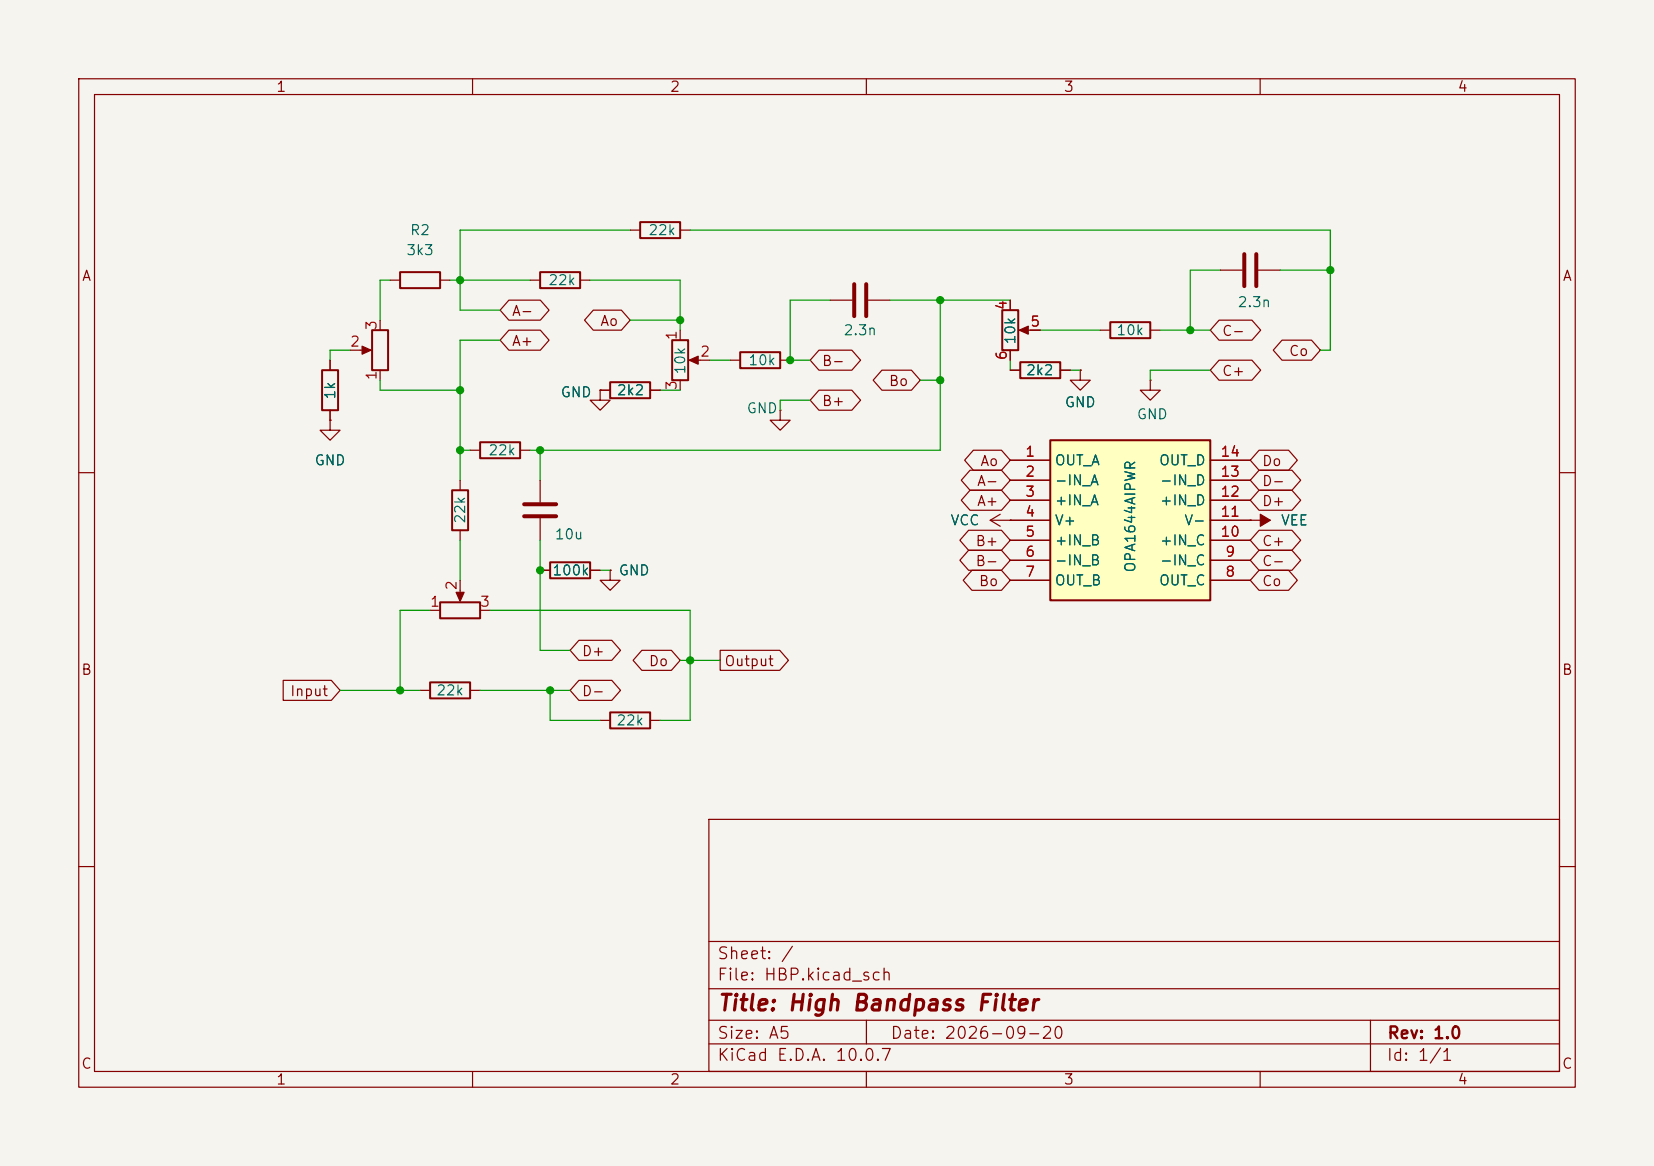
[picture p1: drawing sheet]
<svg xmlns="http://www.w3.org/2000/svg" width="210mm" height="148mm" viewBox="0 0 210 148" stroke-linecap="round" stroke-linejoin="round" font-family="sans-serif">
<path d="M0 0h210v148h-210z" fill="#f5f4ef" stroke="#f5f4ef" stroke-width=".13"/>
<g fill="none" stroke="#840000" stroke-width=".15">
<path d="M10 10h190v128h-190zM12 12h186v124h-186zM60 10v2M110 10v2M160 10v2M67.3 35.6h1.3M73.7 35.6h1.2M41.9 53.3v1.3h1.3l-1.3 1.3-1.3-1.3h1.3M41.9 53.3h.1M41.9 45.7v1.3M41.9 52.1v1.2M59.7 57.2h1.3"/>
<path d="M66 57.2h1.3M86.4 41.9v1.3M86.4 48.3v1.2M87.9 45.7h2.3M92.7 45.7h1.3M99.1 45.7h1.2M10 60h2M54.6 77.5h1.3M58.4 73.7v2.2M61 77.5h1.2M68.6 72.4h1.2M74.9 72.4h1.3"/>
<path d="M77.5 72.4v1.3h1.2l-1.2 1.2-1.3-1.2h1.3M77.5 72.4h.1M125.7 66h2.6M125.7 66l1.3 .8M127 65.3l-1.3 .7M128.3 66h.1M158.7 66h.1M158.7 66h2.6M198 60h2M53.3 87.6h1.3M59.7 87.6h1.3M76.2 91.4h1.3"/>
<path d="M82.5 91.4h1.3M10 110h2M90 104h108v32h-108zM90 119.5h108M198 110h2M60 136v2M90 132.5h108M90 129.5h108M90 125.5h108M110 136v2M110 129.5v3M160 136v2"/>
<path d="M174 129.5v6.5"/>
</g>
<path d="M68.6 34.5h5.1v2.1h-5.1zM40.9 47h2v5.1h-2zM61 56.1h5v2.1h-5zM85.3 43.2h2.1v5.1h-2.1zM94 44.7h5.1v2h-5.1zM55.9 76.5h5.1v2h-5.1zM69.8 71.4h5.1v2h-5.1zM54.6 86.6h5.1v2h-5.1zM77.5 90.4h5v2.1h-5z" fill="none" stroke="#840000" stroke-width=".25"/>
<g fill="#840000" stroke="#840000" stroke-width=".15">
<path d="M57.9 75.2h1l-.5 1.1z"/>
<path d="M87.5 45.7l1.1-.5v1z"/>
<path d="M160 65.3l1.3 .7-1.3 .8z"/>
</g>
<path d="M133.3 55.9h20.4v20.3h-20.4z" fill="#ffffc2"/>
<path d="M50.8 34.5h5.1v2.1h-5.1zM81.3 28.2h5.1v2h-5.1zM127.3 39.4h2v5.1h-2zM47.2 41.9h2.1v5.1h-2.1zM77.5 48.5h5v2h-5zM129.5 46h5.1v2h-5.1zM133.3 55.9h20.4v20.3h-20.4zM141 40.9h5v2h-5zM57.4 62.2h2v5.1h-2z" fill="none" stroke="#840000" stroke-width=".25"/>
<g fill="none" stroke="#840000" stroke-width=".15">
<path d="M49.5 35.6h1.3M55.9 35.6h1.2M64.6 38.1h4l1.1 1.3-1.1 1.2h-4l-1.1-1.2zM75.3 39.4h3.6l1.1 1.2-1.1 1.3h-3.6l-1.1-1.3zM80 29.2h1.3M86.4 29.2h1.2M105.4 38.1h2.8M110.2 38.1h2.8M128.3 38.1v1.3M154.9 34.3h2.8M159.8 34.3h2.8M41.9 53.3h.1"/>
<path d="M41.9 45.7v1.3M41.9 52.1v1.2M44.4 44.5h2.3M48.3 40.6v1.3M48.3 47v1.3M64.6 41.9h4l1.1 1.3-1.1 1.3h-4l-1.1-1.3zM76.2 49.5v1.3h1.3l-1.3 1.3-1.3-1.3h1.3M76.2 49.5h.1M76.2 49.5h1.3M82.5 49.5h1.3M99.1 52.1v1.2h1.2l-1.2 1.3-1.3-1.3h1.3M99.1 52.1h.1"/>
<path d="M104 49.5h4.2l1.1 1.3-1.1 1.3h-4.2l-1.1-1.3zM104 44.4h4.2l1.1 1.3-1.1 1.3h-4.2l-1.1-1.3zM112 47h3.7l1.1 1.3-1.1 1.2h-3.7l-1.1-1.2zM123.2 59.7h4l1.1 1.3-1.1 1.2h-4l-1.1-1.2zM123.6 57.1h3.6l1.1 1.3-1.1 1.3h-3.6l-1.1-1.3zM128.3 58.4h5M128.3 47h1.2M128.3 44.5v1.2M129.8 41.9h2.3M134.6 47h1.3M137.2 47v1.3h1.2l-1.2 1.2-1.3-1.2h1.3M137.2 47h.1"/>
<path d="M139.7 41.9h1.3M146 48.3v1.2h1.3l-1.3 1.3-1.2-1.3h1.2M146 48.3h.1M146 41.9h1.3M153.7 58.4h5M154.8 45.7h4.2l1.1 1.3-1.1 1.3h-4.2l-1.1-1.3zM154.8 40.6h4.2l1.1 1.3-1.1 1.3h-4.2l-1.1-1.3zM159.9 57.1h3.7l1.1 1.3-1.1 1.3h-3.7l-1.2-1.3zM159.9 59.7h4.1l1.1 1.3-1.1 1.2h-4.1l-1.2-1.2zM162.8 43.2h3.7l1.1 1.3-1.1 1.2h-3.7l-1.1-1.2zM58.4 61v1.2M58.4 67.3v1.3"/>
<path d="M68.6 61v2.8M68.6 65.8v2.8M68.6 72.4h1.2M74.9 72.4h1.3M77.5 72.4h.1M123 67.3h4.2l1.1 1.3-1.1 1.3h-4.2l-1.1-1.3zM123 69.8h4.2l1.1 1.3-1.1 1.3h-4.2l-1.1-1.3zM123.2 62.2h4l1.1 1.3-1.1 1.3h-4l-1.1-1.3zM123.4 72.4h3.8l1.1 1.3-1.1 1.2h-3.8l-1.1-1.2zM128.3 66h.1M128.3 61h5M128.3 63.5h5"/>
<path d="M128.3 66h5M128.3 68.6h5M128.3 71.1h5M128.3 73.7h5M153.7 61h5M153.7 63.5h5M153.7 66h5M153.7 68.6h5M153.7 71.1h5M153.7 73.7h5M158.7 66h.1M159.9 72.4h3.7l1.1 1.3-1.1 1.2h-3.7l-1.2-1.2z"/>
<path d="M159.9 69.8h4.1l1.1 1.3-1.1 1.3h-4.1l-1.2-1.3zM159.9 67.3h4.1l1.1 1.3-1.1 1.3h-4.1l-1.2-1.3zM159.9 62.2h4.1l1.1 1.3-1.1 1.3h-4.1l-1.2-1.3zM36 86.4h6.1l1.1 1.2-1.1 1.3h-6.1zM73.5 86.4h4.2l1.1 1.2-1.1 1.3h-4.2l-1.1-1.3zM73.5 81.3h4.2l1.1 1.3-1.1 1.2h-4.2l-1.1-1.2zM81.5 82.5h3.7l1.2 1.3-1.2 1.3h-3.7l-1.1-1.3zM91.4 82.5h7.6l1.1 1.3-1.1 1.3h-7.6z"/>
</g>
<path d="M108.5 36.1v4M110 36.1v4M158 32.3v4M159.5 32.3v4M66.5 65.5h4.1M66.5 64h4.1" fill="none" stroke="#840000" stroke-width=".51"/>
<g fill="#840000" stroke="#840000" stroke-width=".15">
<path d="M129.4 41.9l1.2-.5v1z"/>
<path d="M46 43.9l1.1 .6-1.1 .5z"/>
</g>
<g fill="none" stroke="#009600" stroke-width=".15">
<path d="M49.5 35.6h-1.2v5M57.1 35.6h10.2M74.9 35.6h11.5v6.3M80 29.2h-21.6v10.2h5.1M87.6 29.2h81.3v15.3h-1.3M105.4 38.1h-5.1v7.6h2.6M113 38.1h15.3M119.4 38.1v19.1h-52.1M154.9 34.3h-3.8v7.6M162.6 34.3h6.3M44.4 44.5h-2.5v1.2M48.3 48.3v1.2h10.1"/>
<path d="M58.4 57.2h1.3M63.5 43.2h-5.1v17.8M68.6 57.2v3.8M80 40.6h6.4M83.8 49.5h2.6M90.2 45.7h2.5M102.9 50.8h-3.8v1.3M116.8 48.3h2.6M128.3 45.7v1.3M132.1 41.9h7.6M135.9 47h1.3M147.3 41.9h6.4"/>
<path d="M153.7 47h-7.7v1.3M54.6 77.5h-3.8v10.1M58.4 68.6v5.1M62.2 77.5h25.4v13.9h-3.8M68.6 68.6v14h3.8M76.2 72.4h1.3M43.2 87.6h10.1M61 87.6h11.4M69.8 87.6v3.8h6.4M86.4 83.8h5"/>
</g>
<g fill="#009600" stroke="#009600" stroke-width=".13">
<circle cx="68.6" cy="57.2" r=".46"/>
<circle cx="100.3" cy="45.7" r=".46"/>
<circle cx="119.4" cy="48.3" r=".46"/>
<circle cx="86.4" cy="40.6" r=".46"/>
<circle cx="119.4" cy="38.1" r=".46"/>
<circle cx="69.8" cy="87.6" r=".46"/>
<circle cx="50.8" cy="87.6" r=".46"/>
<circle cx="87.6" cy="83.8" r=".46"/>
<circle cx="68.6" cy="72.4" r=".46"/>
<circle cx="151.1" cy="41.9" r=".46"/>
<circle cx="168.9" cy="34.3" r=".46"/>
<circle cx="58.4" cy="57.2" r=".46"/>
<circle cx="58.4" cy="35.6" r=".46"/>
<circle cx="58.4" cy="49.5" r=".46"/>
</g>
<text font-size="2" fill="#840000" x="91" y="128.8">Title: High Bandpass Filter</text>
<g font-size="1.5" fill="#840000">
<text x="91" y="124.8">File: HBP.kicad_sch</text>
<text x="91" y="122.1">Sheet: /</text>
<text x="91" y="135">KiCad E.D.A. 10.0.7</text>
<text x="91" y="132.2">Size: A5</text>
<text x="113" y="132.2">Date: 2026-09-20</text>
<text x="176" y="135">Id: 1/1</text>
<text x="176.1" y="132.2">Rev: 1.0</text>
</g>
<g font-size="1.3" fill="#840000">
<text x="35" y="12">1</text>
<text x="85" y="12">2</text>
<text x="135" y="12">3</text>
<text x="185" y="12">4</text>
<text x="10.3" y="36">A</text>
<text x="198.3" y="36">A</text>
<text x="64.9" y="40.4">A-</text>
<text x="76.1" y="41.7">Ao</text>
<text x="64.9" y="44.2">A+</text>
<text x="104.3" y="46.8">B-</text>
<text x="155.1" y="43">C-</text>
<text x="163.6" y="45.5">Co</text>
<text x="104.3" y="51.9">B+</text>
<text x="112.8" y="49.3">Bo</text>
<text x="155.1" y="48">C+</text>
<text x="124.4" y="59.5">Ao</text>
<text x="160.2" y="59.5">Do</text>
<text x="124" y="62">A-</text>
<text x="124" y="64.6">A+</text>
<text x="160.2" y="62">D-</text>
<text x="160.2" y="64.6">D+</text>
<text x="123.8" y="69.6">B+</text>
<text x="160.2" y="69.6">C+</text>
<text x="123.8" y="72.2">B-</text>
<text x="124.2" y="74.7">Bo</text>
<text x="160.2" y="74.7">Co</text>
<text x="160.2" y="72.2">C-</text>
<text x="73.8" y="83.6">D+</text>
<text x="10.2" y="86">B</text>
<text x="36.7" y="88.7">Input</text>
<text x="73.8" y="88.7">D-</text>
<text x="82.3" y="84.9">Do</text>
<text x="91.9" y="84.9">Output</text>
<text x="198.2" y="86">B</text>
<text x="10.2" y="136">C</text>
<text x="35" y="138">1</text>
<text x="85" y="138">2</text>
<text x="135" y="138">3</text>
<text x="185" y="138">4</text>
<text x="198.2" y="136">C</text>
</g>
<g font-size="1.3" fill="#006464">
<text x="51.5" y="32.7">3k3</text>
<text x="52" y="30.2">R2</text>
<text x="82.2" y="30.2">22k</text>
<text x="69.5" y="36.5">22k</text>
<text x="157" y="39.3">2.3n</text>
<text x="87.3" y="47.6" transform="rotate(-90 87.3 47.6)">10k</text>
<text x="94.9" y="46.7">10k</text>
<text x="107" y="42.9">2.3n</text>
<text x="129.2" y="43.8" transform="rotate(-90 129.2 43.8)">10k</text>
<text x="130.2" y="48">2k2</text>
<text x="141.7" y="42.9">10k</text>
<text x="42.9" y="50.8" transform="rotate(-90 42.9 50.8)">1k</text>
<text x="71.1" y="50.7">GND</text>
<text x="78.2" y="50.5">2k2</text>
<text x="94.7" y="52.8">GND</text>
<text x="135.1" y="52">GND</text>
<text x="144.2" y="53.5">GND</text>
<text x="39.8" y="59.4">GND</text>
<text x="61.9" y="58.1">22k</text>
<text x="133.8" y="59.4">OUT_A</text>
<text x="147.1" y="59.4">OUT_D</text>
<text x="133.8" y="61.9">-IN_A</text>
<text x="133.8" y="64.5">+IN_A</text>
<text x="147.2" y="64.5">+IN_D</text>
<text x="147.2" y="61.9">-IN_D</text>
<text x="59.4" y="66.6" transform="rotate(-90 59.4 66.6)">22k</text>
<text x="70.3" y="68.8">10u</text>
<text x="120.6" y="67">VCC</text>
<text x="133.8" y="67">V+</text>
<text x="133.8" y="69.5">+IN_B</text>
<text x="147.2" y="69.5">+IN_C</text>
<text x="150.3" y="67">V-</text>
<text x="162.5" y="67">VEE</text>
<text x="70" y="73.4">100k</text>
<text x="78.5" y="73.4">GND</text>
<text x="133.8" y="72.1">-IN_B</text>
<text x="133.8" y="74.6">OUT_B</text>
<text x="144.5" y="72.8" transform="rotate(-90 144.5 72.8)">OPA1644AIPWR</text>
<text x="147.1" y="74.6">OUT_C</text>
<text x="147.2" y="72.1">-IN_C</text>
<text x="55.3" y="88.6">22k</text>
<text x="78.2" y="92.4">22k</text>
</g>
<g font-size="1.3" fill="#a90000">
<text x="128.1" y="39.5" transform="rotate(-90 128.1 39.5)">4</text>
<text x="130.7" y="41.8">5</text>
<text x="44.4" y="44.3">2</text>
<text x="48.1" y="42" transform="rotate(-90 48.1 42)">3</text>
<text x="86.2" y="43.3" transform="rotate(-90 86.2 43.3)">1</text>
<text x="88.8" y="45.6">2</text>
<text x="128.1" y="45.8" transform="rotate(-90 128.1 45.8)">6</text>
<text x="48.1" y="48.4" transform="rotate(-90 48.1 48.4)">1</text>
<text x="86.2" y="49.6" transform="rotate(-90 86.2 49.6)">3</text>
<text x="130.1" y="58.3">1</text>
<text x="154.9" y="58.3">14</text>
<text x="130.1" y="60.8">2</text>
<text x="130.1" y="63.4">3</text>
<text x="130.1" y="65.9">4</text>
<text x="154.9" y="65.9">11</text>
<text x="154.9" y="63.4">12</text>
<text x="154.9" y="60.8">13</text>
<text x="130.1" y="68.4">5</text>
<text x="130.1" y="71">6</text>
<text x="154.9" y="68.4">10</text>
<text x="155.5" y="71">9</text>
<text x="54.5" y="77.3">1</text>
<text x="58.3" y="75" transform="rotate(-90 58.3 75)">2</text>
<text x="60.9" y="77.3">3</text>
<text x="130.1" y="73.5">7</text>
<text x="155.5" y="73.5">8</text>
</g>
</svg>
